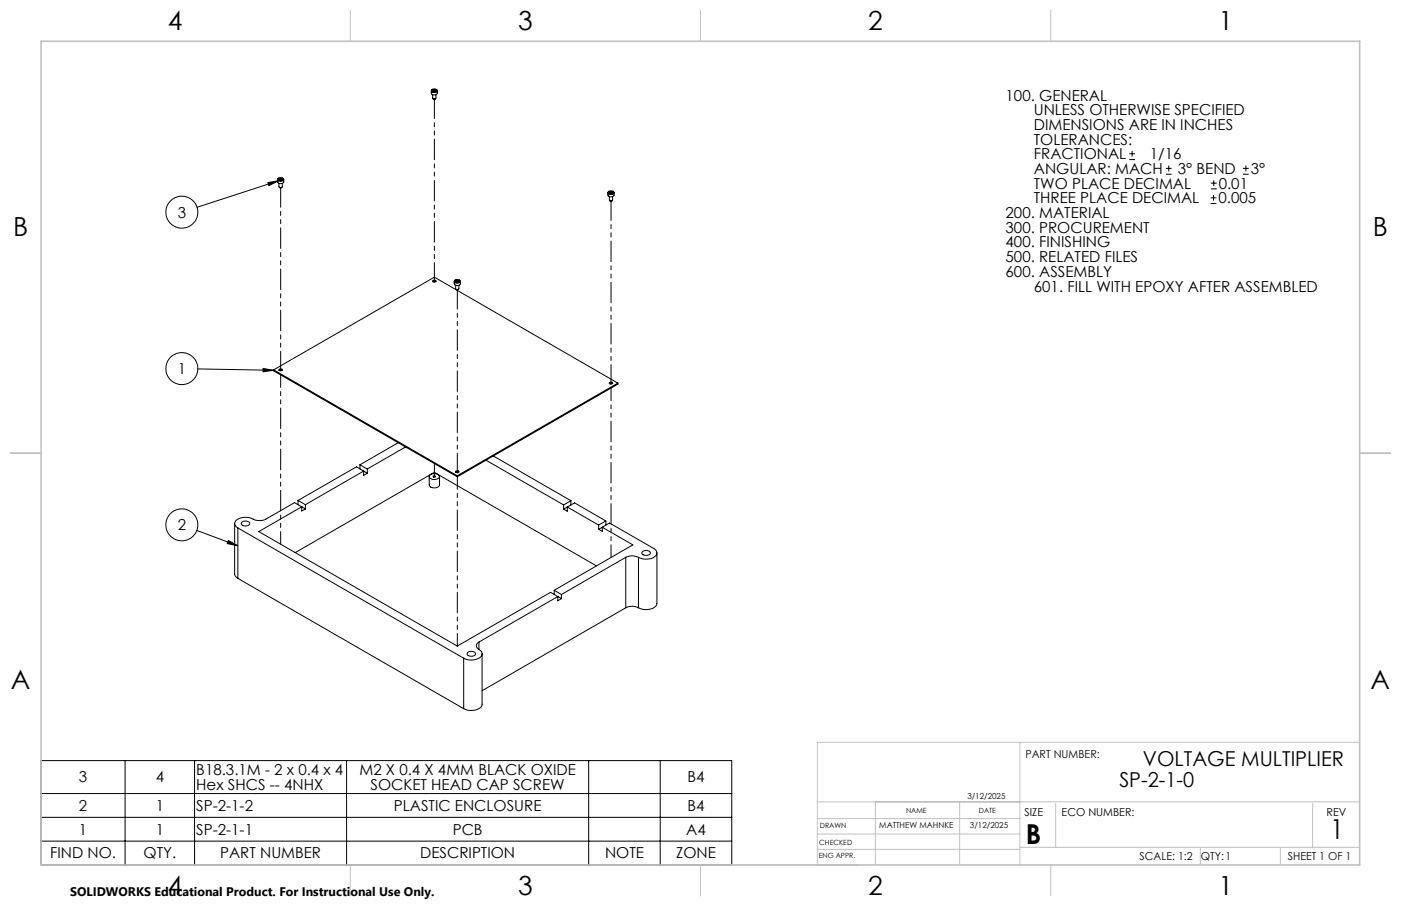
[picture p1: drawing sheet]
<svg xmlns="http://www.w3.org/2000/svg" width="432mm" height="279mm" viewBox="0 0 432 279" stroke-linecap="round" stroke-linejoin="round" font-family="sans-serif">
<g fill="none" stroke="#000" stroke-width=".31">
<path d="M132.9 28v.7a1.06 1.06 0 0 0 1.9 0v-.7M133.2 27.6l1-.2 .5 .3a.81 .81 0 0 1-.8 .7 .81 .81 0 0 1-.8-.7zM133.2 27.6l-.2 .2a.87 .87 0 0 0 .9 .7 .87 .87 0 0 0 .8-.7l-.2-.2M133.3 29.2l.2 1.3M133.5 30.5h.7M133.6 27.7l-.2 .3 .3 .2M133.6 27.7v.3M133.8 28.1h.1M133.8 28.1h.2M134 27.7l.3 .1-.6 .4M134 27.7h-.4M134 27.7l.1 .4"/>
<path d="M134.4 29.2l-.1 1.2-.8 .1M82.5 56.3l3.4-.6-3 1.6zM85.5 55.4v.7a1.12 1.12 0 0 0 2 0v-.7M85.7 55.1a.89 .89 0 0 1 .9-.4 .89 .89 0 0 1 .7 .8 .89 .89 0 0 1-.9 .3 .89 .89 0 0 1-.7-.7zM85.9 55.7l-25.2 8.2M85.9 54.9l-.4 .5 .3 .3M86 56.6l.1 1.2M86.1 57.8h.8M86.2 55.1l-.2 .2 .4 .2M86.2 55.1v.3M86.4 55.5h.1M86.4 55.5h.2"/>
<path d="M86.6 55l.3 .2-.1 .3h-.4M86.6 55l-.4 .1M86.6 55.4l.1 .1M86.6 55v.4M86.6 55.4l-.2 .1M87 56.6v1.1l-.9 .1M87.1 54.9l.4 .5-.3 .3h-1.4M187.4 59.4v.7a1.09 1.09 0 0 0 1.9 0v-.7M187.5 59.2a.85 .85 0 0 1 .9-.4 .85 .85 0 0 1 .7 .7 .85 .85 0 0 1-.9 .4 .85 .85 0 0 1-.7-.7zM187.7 59l-.3 .2a.89 .89 0 0 0 .9 .8 .89 .89 0 0 0 .9-.8l-.3-.2M188 59.2l-.1 .2 .3 .2M188 59.2v.3"/>
<path d="M188.2 59.5h.1M188.4 59.1l.1 .4h-.3M188.4 59.1l.3 .2-.1 .2-.4 .1M188.4 59.1l-.4 .1M348.1 49.2h1.7M348.1 47.4h1.7M348.9 46.5v1.8M359.3 53.7h1.8M359.3 51.9h1.8M360.2 51v1.8M373.2 58.2h1.8M373.2 56.5h1.8"/>
<path d="M374.1 55.6v1.8M383.1 53.7h1.8M383.1 51.9h1.8M384 51v1.8M187.8 60.6l.2 1.3M188 61.9h.7M188.8 60.6v1.2l-.8 .1M373.1 62.8h1.8M373.1 61h1.8M374 60.1v1.8M133.3 86.6a.5 .5 0 0 1 .7-.3 .5 .5 0 0 1 .3 .6l-.6 .1zM133.4 86.9h.9"/>
<path d="M140 86.8v.7a1.12 1.12 0 0 0 1.9 0v-.7M140.2 86.5a.87 .87 0 0 1 .9-.3 .87 .87 0 0 1 .6 .7 .87 .87 0 0 1-.9 .3 .87 .87 0 0 1-.6-.7zM140.3 86.4l-.3 .4a1.12 1.12 0 0 0 1.9 0l-.4-.4M140.4 88l.2 1.3M140.6 89.3h.7M140.6 86.5l-.1 .2 .3 .2M140.6 86.5v.3M140.8 86.9h.1M141 86.9h-.2M141 86.4l.4 .2-.1 .3h-.5M141 86.4l-.4 .1M141 86.4v.5"/>
<path d="M141.4 88v1.1l-.8 .2M61 113.8l23.3 .4M81.1 113.6l3.2 .6-3.2 .5zM84.3 114.1v.3l56.6 32.6M84.3 114.1l56.6 32.6M84.3 114.1l49.6-28.6 56.5 32.6M86 113.9a.5 .5 0 0 1 .6-.2 .5 .5 0 0 1 .3 .6h-.6zM86 114.2h1M187.9 118.3h.9M187.9 117.9l.9 .1a.5 .5 0 0 1-.5 .5 .5 .5 0 0 1-.5-.5zM190.4 118.1l-49.5 28.6M190.4 118.1v.4l-49.5 28.5"/>
<path d="M122.7 136.5l-11.8 6.8M125 137.8l-11.8 6.8M91.9 154.3l2.2 1.3M91.9 154.3v1.3M93 156.3l-2.2-1.3-8.8 5.1a4.7 4.7 0 0 1-4.6-.3 4.2 4.2 0 0 0-5 1.3 1.41 1.41 0 0 0 .9 1.7M93 156.3l-13.2 7.6 61.1 35.3 28.8-16.5 2.2 1.3M93 156.3v1.3l1.1-.6M93 156.3l1.1 .7M94.1 155.6v1.4M110.9 143.3l2.3 1.3M110.9 143.3v1.3M112.1 145.3l-2.2-1.3-18 10.3"/>
<path d="M112.1 145.3l-18 10.3M112.1 145.3v1.3l1.1-.7M112.1 145.3l1.1 .6M113.2 144.6v1.3M132.3 147v2.5a1.83 1.83 0 0 0 3.2 0v-2.5M132.6 146.4l.9-.3a1.37 1.37 0 0 1 1.9 1.1 1.96 1.96 0 0 1-3.1-.2zM132.7 146.3l-41.7 24.1M132.8 146.3l1.1-.6 49.9 28.8M140.5 145.6h.9M140.5 145.2l.9 .1a.5 .5 0 0 1-.5 .5 .5 .5 0 0 1-.5-.5zM140.9 146.7v.3M149.8 141.9l23.9 13.8"/>
<path d="M152 140.6l24 13.8M173.7 155.7v1.3M174.8 156.4l9.7 5.5M174.8 156.4v1.3l-1.1-.7M174.8 156.4l2.3-1.3 9.6 5.6M174.8 156.4l-1.1 .6M176 154.4l-2.3 1.3M176 154.4v1.3M60.7 163.6l12.6 4.7M70.4 166.7l2.9 1.6-3.3-.7zM72.3 161.5v15.5a1.5 1.5 0 0 0 1 1.4M73.3 162.8l69.6 40.2"/>
<path d="M73.3 162.8v15.6M73.3 178.4l69.6 40.1M74.4 161.2a1.51 1.51 0 0 1 2.6 .4 1.64 1.64 0 0 1-2.7-.1zM184.5 161.9v1.3M185.6 162.6l2.3-1.3 13.6 7.9a1.51 1.51 0 0 1 1 1.5 1.51 1.51 0 0 1-1.3 1.3l-1.5 .4a4.7 4.7 0 0 1-2.9-.5M185.6 162.6l9.5 5.4-24.3 14M185.6 162.6v1.3l-1.1-.7M185.6 162.6l-1.1 .6M186.7 160.7l-2.2 1.2M186.7 160.7v1.2M192.9 171.9a4.4 4.4 0 0 1 3.9 0M192.9 171.9v15.5"/>
<path d="M192.9 171.9l-19.9 11.4M196.8 171.9v15.5M198.1 170l1.3-.2a.91 .91 0 0 1 1 .8 1.59 1.59 0 0 1-2.6 0zM202.5 170.5v15.6a2.6 2.6 0 0 1-2.8 1.9 4.7 4.7 0 0 1-2.9-.6M147.6 198a1.19 1.19 0 0 0-.8 1.1 1.19 1.19 0 0 0 .8 1.2M147.6 198v2.3M170.8 182l2.2 1.3M170.8 182v1.3M171.9 184l-24.3 14M171.9 184v1.3l1.1-.7M171.9 184l1.1 .6M173 183.3v1.3"/>
<path d="M192.9 187.4a4.4 4.4 0 0 1 3.9 0M192.9 187.4l-44.3 25.6M142.9 203v15.5M144.2 201.2l.9-.3a.94 .94 0 0 1 1.1 0 .94 .94 0 0 1 .2 1.1l-1.2 .4a.96 .96 0 0 1-1.2-1zM147.6 200.3a1.48 1.48 0 0 1 1 1.5 1.48 1.48 0 0 1-1.3 1.3l-1.4 .4a4.6 4.6 0 0 1-3-.5M148.6 201.6v15.6a2.57 2.57 0 0 1-2.7 1.9 4.6 4.6 0 0 1-3-.6M12.7 234.6h212.8v32.1h-212.8zM38.6 234.6v32.1M60 234.6v32.1M106.8 234.6v32.1M181.4 234.6v32.1M203.5 234.6v32.1"/>
<path d="M12.7 244.7h212.8M12.7 252.1h212.8M12.7 259.4h212.8"/>
<circle cx="56.1" cy="65.5" r="4.9"/>
<circle cx="56" cy="113.7" r="4.9"/>
<circle cx="133.9" cy="147" r=".33"/>
<circle cx="56" cy="161.9" r="4.9"/>
</g>
<path d="M133.9 87v-56.4M86.5 114.3v-56.4M188.3 118.4v-56.4M141 145.8v-56.5" fill="none" stroke="#000" stroke-width=".31" stroke-dasharray="6.3 1.3 1.3 1.3 1.3 1.3" stroke-dashoffset=".4"/>
<path d="M86.5 167.8v-52.2M188.3 171.9v-52.2M141 199.2v-52.2" fill="none" stroke="#000" stroke-width=".31" stroke-dasharray="6.3 1.3 1.3 1.3 1.3 1.3" stroke-dashoffset="2.5"/>
<path d="M133.9 147v-4.1" fill="none" stroke="#000" stroke-width=".31" stroke-dasharray="6.3 1.3 1.3 1.3 1.3 1.3"/>
<g fill="none" stroke="#c0c0c0" stroke-width=".31">
<path d="M107.9 3.2v9.5M215.9 3.2v9.5M323.8 3.2v9.5M3.1 139.7h9.6M419.1 139.7h9.5M314.3 228.9v37.8M419.1 228.9h-167.2v37.8M251.9 257.2h62.4M251.9 252.4h62.4M269.8 247.3v19.4M295.8 247.7v19M325.4 247.8v13.5"/>
<path d="M404.6 247.8v13.5M419.1 247.3h-167.2M107.9 266.7v9.6M215.9 266.7v9.6M221.7 266.7h42.9M251.9 261.9h62.4M314.5 261.3h104.6M323.8 266.7v9.6M369.9 261.3v5.4M394.6 261.3v5.4"/>
</g>
<path d="M12.7 12.7h406.4v254h-406.4z" fill="none" stroke="#c0c0c0" stroke-width=".5"/>
<path d="M82.5 56.3l3.4-.6-3 1.6zM70.4 166.7l2.9 1.6-3.3-.7zM81.1 113.6l3.2 .6-3.2 .5z" fill="#000"/>
<g font-size="8.5">
<text x="316.2" y="260.2">B</text>
<text x="410" y="258.9">1</text>
</g>
<g font-size="8.1">
<text x="51.7" y="9.3">4</text>
<text x="159.7" y="9.3">3</text>
<text x="267.6" y="9.3">2</text>
<text x="375.6" y="9.3">1</text>
<text x="4" y="72.8">B</text>
<text x="423.1" y="72.8">B</text>
<text x="3.3" y="212.5">A</text>
<text x="422.4" y="212.5">A</text>
<text x="51.7" y="276">4</text>
<text x="159.7" y="276">3</text>
<text x="267.6" y="276">2</text>
<text x="375.6" y="276">1</text>
</g>
<g font-size="6.3">
<text x="352.3" y="236.4">VOLTAGE MULTIPLIER</text>
<text x="345" y="242.7">SP-2-1-0</text>
</g>
<g font-size="4.7">
<text x="309.9" y="31.1">100. GENERAL</text>
<text x="318.6" y="35.6">UNLESS OTHERWISE SPECIFIED</text>
<text x="318.6" y="40.1">DIMENSIONS ARE IN INCHES</text>
<text x="318.6" y="44.6">TOLERANCES:</text>
<text x="318.6" y="53.7">ANGULAR: MACH</text>
<text x="318.6" y="49.2">FRACTIONAL</text>
<text x="354.3" y="49.2">1/16</text>
<text x="363" y="53.7">3° BEND</text>
<text x="385.5" y="53.7">3°</text>
<text x="318.6" y="58.2">TWO PLACE DECIMAL</text>
<text x="375.6" y="58.2">0.01</text>
<text x="318.6" y="62.7">THREE PLACE DECIMAL</text>
<text x="375.5" y="62.7">0.005</text>
<text x="54.8" y="67.1">3</text>
<text x="309.9" y="67.3">200. MATERIAL</text>
<text x="309.9" y="71.8">300. PROCUREMENT</text>
<text x="309.9" y="76.3">400. FINISHING</text>
<text x="309.9" y="80.8">500. RELATED FILES</text>
<text x="309.9" y="85.4">600. ASSEMBLY</text>
<text x="318.6" y="89.9">601. FILL WITH EPOXY AFTER ASSEMBLED</text>
<text x="54.8" y="115.3">1</text>
<text x="54.8" y="163.5">2</text>
<text x="60.5" y="239">B18.3.1M - 2 x 0.4 x 4</text>
<text x="110.8" y="239">M2 X 0.4 X 4MM BLACK OXIDE</text>
<text x="24.3" y="241.3">3</text>
<text x="48" y="241.3">4</text>
<text x="60.5" y="243.6">Hex SHCS -- 4NHX</text>
<text x="114.2" y="243.6">SOCKET HEAD CAP SCREW</text>
<text x="211.9" y="241.3">B4</text>
<text x="24.3" y="250.1">2</text>
<text x="48" y="250.1">1</text>
<text x="60.5" y="250.1">SP-2-1-2</text>
<text x="121.4" y="250.1">PLASTIC ENCLOSURE</text>
<text x="211.9" y="250.1">B4</text>
<text x="24.3" y="257.4">1</text>
<text x="48" y="257.4">1</text>
<text x="60.5" y="257.4">SP-2-1-1</text>
<text x="139.5" y="257.4">PCB</text>
<text x="211.5" y="257.4">A4</text>
<text x="15.5" y="264.7">FIND NO.</text>
<text x="44.2" y="264.7">QTY.</text>
<text x="67.8" y="264.7">PART NUMBER</text>
<text x="129.5" y="264.7">DESCRIPTION</text>
<text x="186.5" y="264.7">NOTE</text>
<text x="208.4" y="264.7">ZONE</text>
</g>
<text font-size="3.8" x="21.6" y="276.3">SOLIDWORKS Educational Product. For Instructional Use Only.</text>
<g font-size="3.4">
<text x="316" y="233.6">PART NUMBER:</text>
<text x="315.8" y="251.6">SIZE</text>
<text x="327.2" y="251.6">ECO NUMBER:</text>
<text x="408.9" y="251.7">REV</text>
<text x="351.2" y="265.2">SCALE: 1:2</text>
<text x="370.1" y="265.3">QTY:1</text>
<text x="396.9" y="265.2">SHEET 1 OF 1</text>
</g>
<g font-size="2.5">
<text x="298.1" y="246.4">3/12/2025</text>
<text x="271" y="255.4">MATTHEW MAHNKE</text>
<text x="298.9" y="255.4">3/12/2025</text>
</g>
<g font-size="2.2">
<text x="279.3" y="250.8">NAME</text>
<text x="301.7" y="250.8">DATE</text>
<text x="252.7" y="255.4">DRAWN</text>
<text x="252.5" y="260.5">CHECKED</text>
<text x="252.4" y="264.7">ENG APPR.</text>
</g>
</svg>
